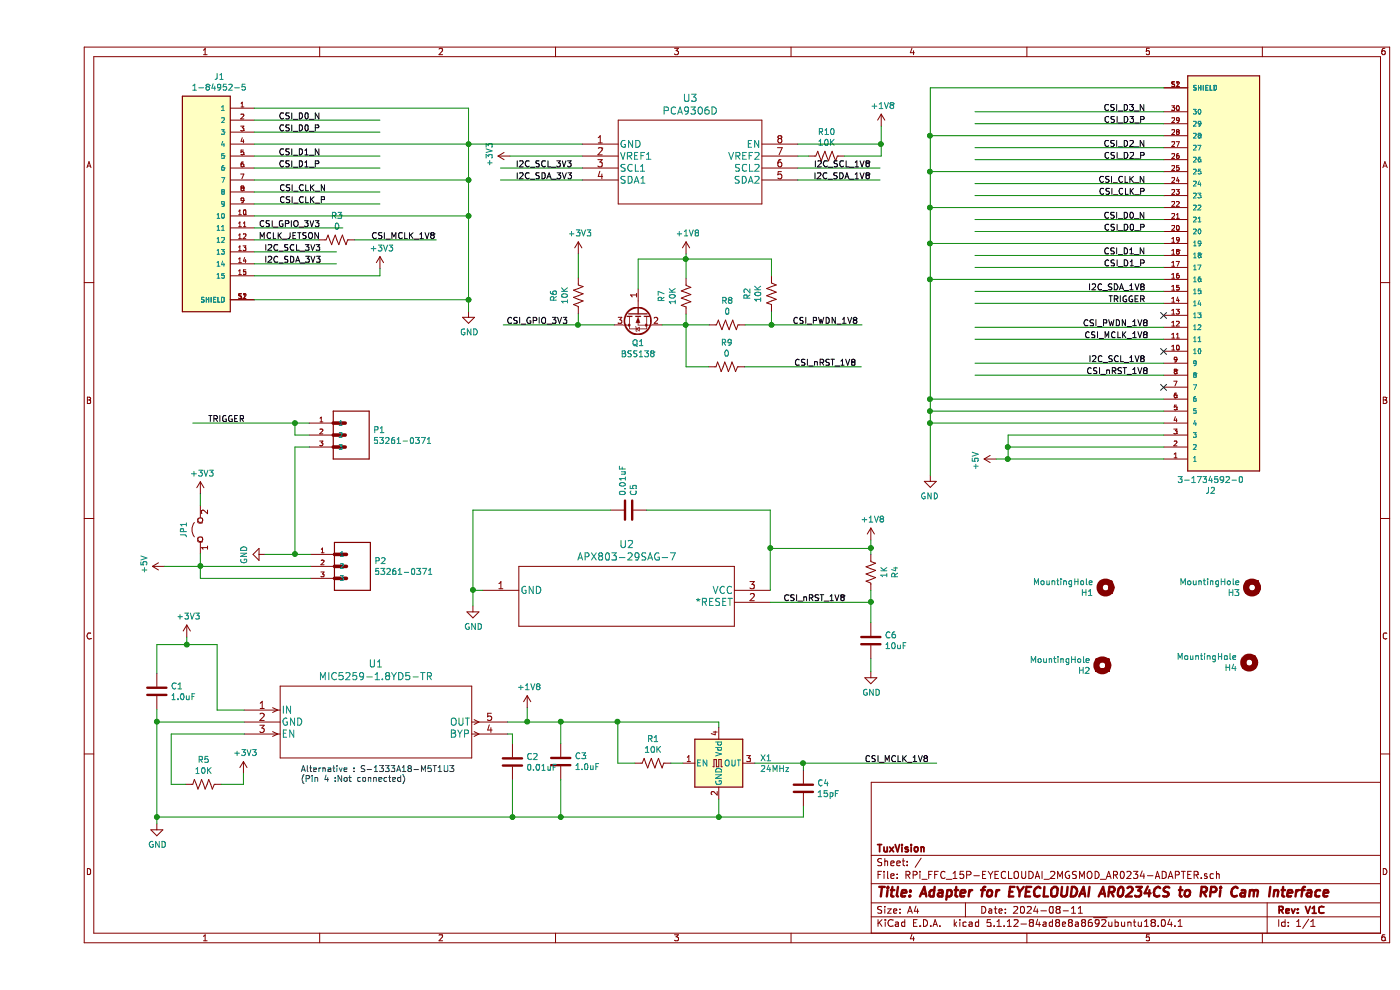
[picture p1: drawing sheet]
EESchema Schematic File Version 4
EELAYER 30 0
EELAYER END
$Descr A4 11693 8268
encoding utf-8
Sheet 1 1
Title "Adapter for EYECLOUDAI AR0234CS to RPi Cam Interface"
Date "2024-08-11"
Rev "V1C"
Comp "TuxVision"
Comment1 ""
Comment2 ""
Comment3 ""
Comment4 ""
$EndDescr
Text Label 2020 1605 0    50   ~ 0
CSI_CLK_N
Text Label 2020 1705 0    50   ~ 0
CSI_CLK_P
$Comp
L Mechanical:MountingHole H1
U 1 1
P 8925 4910
F 0 "H1" H 9025 4956 50  0000 L CNN
F 1 "MountingHole" H 9025 4865 50  0000 L CNN
F 2 "MountingHole:MountingHole_2.2mm_M2_Pad" H 8925 4910 50  0001 C CNN
F 3 "~" H 8925 4910 50  0001 C CNN
	1    8925 4910
	-1   0    0    1   
$EndComp
$Comp
L Mechanical:MountingHole H2
U 1 1
P 8900 5560
F 0 "H2" H 9000 5606 50  0000 L CNN
F 1 "MountingHole" H 9000 5515 50  0000 L CNN
F 2 "MountingHole:MountingHole_2.2mm_M2_Pad" H 8900 5560 50  0001 C CNN
F 3 "~" H 8900 5560 50  0001 C CNN
	1    8900 5560
	-1   0    0    1   
$EndComp
$Comp
L Mechanical:MountingHole H3
U 1 1
P 10150 4910
F 0 "H3" H 10250 4956 50  0000 L CNN
F 1 "MountingHole" H 10250 4865 50  0000 L CNN
F 2 "MountingHole:MountingHole_2.2mm_M2_Pad" H 10150 4910 50  0001 C CNN
F 3 "~" H 10150 4910 50  0001 C CNN
	1    10150 4910
	-1   0    0    1   
$EndComp
$Comp
L Mechanical:MountingHole H4
U 1 1
P 10125 5535
F 0 "H4" H 10225 5581 50  0000 L CNN
F 1 "MountingHole" H 10225 5490 50  0000 L CNN
F 2 "MountingHole:MountingHole_2.2mm_M2_Pad" H 10125 5535 50  0001 C CNN
F 3 "~" H 10125 5535 50  0001 C CNN
	1    10125 5535
	-1   0    0    1   
$EndComp
Wire Wire Line
	2865 1005 1815 1005
Wire Wire Line
	2865 1305 1815 1305
Wire Wire Line
	2865 1405 1815 1405
$Comp
L power:+5V #PWR0108
U 1 1
P 1065 4730
F 0 "#PWR0108" H 1065 4580 50  0001 C CNN
F 1 "+5V" H 1080 4903 50  0000 C CNN
F 2 "" H 1065 4730 50  0001 C CNN
F 3 "" H 1065 4730 50  0001 C CNN
	1    1065 4730
	0    -1   -1   0   
$EndComp
Text Label 2015 1005 0    50   ~ 0
CSI_D0_N
Text Label 2015 1305 0    50   ~ 0
CSI_D1_N
Text Label 2015 1405 0    50   ~ 0
CSI_D1_P
Text Label 1895 2205 0    50   ~ 0
I2C_SDA_3V3
Text Label 1895 2105 0    50   ~ 0
I2C_SCL_3V3
Text Label 2015 1105 0    50   ~ 0
CSI_D0_P
Wire Wire Line
	2865 1105 1815 1105
$Comp
L power:GND #PWR0119
U 1 1
P 7460 3970
F 0 "#PWR0119" H 7460 3720 50  0001 C CNN
F 1 "GND" H 7465 3797 50  0000 C CNN
F 2 "" H 7460 3970 50  0001 C CNN
F 3 "" H 7460 3970 50  0001 C CNN
	1    7460 3970
	-1   0    0    -1  
$EndComp
Wire Wire Line
	9410 1635 7835 1635
Wire Wire Line
	9410 1535 7835 1535
Wire Wire Line
	9410 1035 7835 1035
Wire Wire Line
	9410 935  7835 935 
Wire Wire Line
	9410 1335 7835 1335
Wire Wire Line
	9410 1235 7835 1235
Wire Wire Line
	9410 2235 7835 2235
Wire Wire Line
	9410 2135 7835 2135
Wire Wire Line
	9410 1935 7835 1935
Wire Wire Line
	9410 2435 7835 2435
Wire Wire Line
	9410 2835 7835 2835
Wire Wire Line
	9410 3135 7835 3135
Wire Wire Line
	9410 2735 7835 2735
Text Label 9260 2535 2    50   ~ 0
TRIGGER
Text Label 9260 3035 2    50   ~ 0
I2C_SCL_1V8
Text Label 9260 2435 2    50   ~ 0
I2C_SDA_1V8
Text Label 9260 1935 2    50   ~ 0
CSI_D0_P
Text Label 9260 2135 2    50   ~ 0
CSI_D1_N
Text Label 9260 2235 2    50   ~ 0
CSI_D1_P
Text Label 9260 1235 2    50   ~ 0
CSI_D2_N
Text Label 9260 1335 2    50   ~ 0
CSI_D2_P
Text Label 9260 935  2    50   ~ 0
CSI_D3_N
Text Label 9260 1035 2    50   ~ 0
CSI_D3_P
Text Label 9260 1535 2    50   ~ 0
CSI_CLK_N
Text Label 9260 1635 2    50   ~ 0
CSI_CLK_P
Text Label 9260 1835 2    50   ~ 0
CSI_D0_N
Wire Wire Line
	9410 1835 7835 1835
NoConn ~ 9410 2635
$Comp
L power:+5V #PWR0104
U 1 1
P 8010 3835
F 0 "#PWR0104" H 8010 3685 50  0001 C CNN
F 1 "+5V" H 8025 4008 50  0000 C CNN
F 2 "" H 8010 3835 50  0001 C CNN
F 3 "" H 8010 3835 50  0001 C CNN
	1    8010 3835
	0    -1   1    0   
$EndComp
Wire Wire Line
	9410 3835 8110 3835
Wire Wire Line
	9410 3635 8110 3635
Wire Wire Line
	8110 3635 8110 3735
Connection ~ 8110 3835
Wire Wire Line
	8110 3835 8010 3835
Wire Wire Line
	9410 3735 8110 3735
Connection ~ 8110 3735
Wire Wire Line
	8110 3735 8110 3835
Wire Wire Line
	9410 3035 7835 3035
NoConn ~ 9410 2935
Wire Wire Line
	9410 1135 7460 1135
Wire Wire Line
	7460 1135 7460 1435
Wire Wire Line
	9410 1435 7460 1435
Connection ~ 7460 1435
Wire Wire Line
	7460 1435 7460 1735
Wire Wire Line
	9410 1735 7460 1735
Connection ~ 7460 1735
Wire Wire Line
	9410 2035 7460 2035
Wire Wire Line
	7460 1735 7460 2035
Connection ~ 7460 2035
Wire Wire Line
	7460 2035 7460 2335
Wire Wire Line
	9410 2335 7460 2335
Connection ~ 7460 2335
Wire Wire Line
	7460 2335 7460 3335
Wire Wire Line
	9410 3335 7460 3335
Connection ~ 7460 3335
Wire Wire Line
	9410 3435 7460 3435
Wire Wire Line
	7460 3335 7460 3435
Connection ~ 7460 3435
Wire Wire Line
	7460 3435 7460 3535
Wire Wire Line
	9410 3535 7460 3535
Connection ~ 7460 3535
Wire Wire Line
	9410 735  7460 735 
Text Label 9285 2835 2    50   ~ 0
CSI_MCLK_1V8
Text Label 9285 3135 2    50   ~ 0
CSI_nRST_1V8
Text Label 9285 2735 2    50   ~ 0
CSI_PWDN_1V8
Text Label 1425 3535 0    50   ~ 0
TRIGGER
$Comp
L 3-1734592-0:3-1734592-0 J2
U 1 1
P 9910 2335
F 0 "J2" H 9803 4102 50  0000 C CNN
F 1 "3-1734592-0" H 9803 4011 50  0000 C CNN
F 2 "footprints:TE_3-1734592-0" H 9910 2335 50  0001 L BNN
F 3 "" H 9910 2335 50  0001 L BNN
F 4 "TE Connectivity" H 9910 2335 50  0001 L BNN "MANUFACTURER"
F 5 "2.05mm" H 9910 2335 50  0001 L BNN "MAXIMUM_PACKAGE_HEIGHT"
F 6 "C" H 9910 2335 50  0001 L BNN "PARTREV"
F 7 "Manufacturer Recommendations" H 9910 2335 50  0001 L BNN "STANDARD"
	1    9910 2335
	1    0    0    1   
$EndComp
$Comp
L power:GND #PWR0101
U 1 1
P 3605 2600
F 0 "#PWR0101" H 3605 2350 50  0001 C CNN
F 1 "GND" H 3610 2427 50  0000 C CNN
F 2 "" H 3605 2600 50  0001 C CNN
F 3 "" H 3605 2600 50  0001 C CNN
	1    3605 2600
	1    0    0    -1  
$EndComp
Wire Wire Line
	3605 905  1815 905 
Wire Wire Line
	3605 905  3605 1205
Wire Wire Line
	1815 1205 3605 1205
Connection ~ 3605 1205
Wire Wire Line
	3605 1205 3605 1505
Wire Wire Line
	1815 1505 3605 1505
Connection ~ 3605 1505
Wire Wire Line
	3605 1505 3605 1805
Wire Wire Line
	1815 1805 3605 1805
Connection ~ 3605 1805
Connection ~ 3605 2505
Wire Wire Line
	3605 2505 3605 2600
$Comp
L power:+3V3 #PWR0102
U 1 1
P 2865 2245
F 0 "#PWR0102" H 2865 2095 50  0001 C CNN
F 1 "+3V3" H 2880 2418 50  0000 C CNN
F 2 "" H 2865 2245 50  0001 C CNN
F 3 "" H 2865 2245 50  0001 C CNN
	1    2865 2245
	1    0    0    -1  
$EndComp
$Comp
L power:GND #PWR0103
U 1 1
P 1905 4630
F 0 "#PWR0103" H 1905 4380 50  0001 C CNN
F 1 "GND" H 1910 4457 50  0000 C CNN
F 2 "" H 1905 4630 50  0001 C CNN
F 3 "" H 1905 4630 50  0001 C CNN
	1    1905 4630
	0    1    1    0   
$EndComp
Wire Wire Line
	2285 4630 2155 4630
Wire Wire Line
	1065 4730 1365 4730
$Comp
L power:+3V3 #PWR0105
U 1 1
P 1365 4125
F 0 "#PWR0105" H 1365 3975 50  0001 C CNN
F 1 "+3V3" H 1380 4298 50  0000 C CNN
F 2 "" H 1365 4125 50  0001 C CNN
F 3 "" H 1365 4125 50  0001 C CNN
	1    1365 4125
	1    0    0    -1  
$EndComp
$Comp
L Jumper:Jumper_2_Open JP1
U 1 1
P 1365 4425
F 0 "JP1" H 1365 4568 50  0000 C CNN
F 1 "Jumper_3V3" H 1365 4569 50  0001 C CNN
F 2 "Jumper:SolderJumper-2_P1.3mm_Open_RoundedPad1.0x1.5mm" H 1365 4425 50  0001 C CNN
F 3 "~" H 1365 4425 50  0001 C CNN
	1    1365 4425
	0    -1   -1   0   
$EndComp
Wire Wire Line
	1365 4625 1365 4730
Connection ~ 1365 4730
Wire Wire Line
	1365 4730 2285 4730
Wire Wire Line
	1365 4225 1365 4125
Text Label 2790 2005 0    50   ~ 0
CSI_MCLK_1V8
Wire Wire Line
	2275 3635 2155 3635
Wire Wire Line
	2285 4830 1365 4830
Wire Wire Line
	1365 4830 1365 4730
Wire Wire Line
	1815 2505 3605 2505
Wire Wire Line
	7460 3535 7460 3970
Wire Wire Line
	7460 1135 7460 735 
Connection ~ 7460 1135
$Comp
L MIC5259-x.xBD5:MIC5259-2.8YD5-TR U1
U 1 1
P 1730 5930
F 0 "U1" H 2830 6318 60  0000 C CNN
F 1 "MIC5259-1.8YD5-TR" H 2830 6212 60  0000 C CNN
F 2 "footprints:MIC5259-2.8YD5-TR" H 2830 6170 60  0001 C CNN
F 3 "" H 1730 5930 60  0000 C CNN
	1    1730 5930
	1    0    0    -1  
$EndComp
Wire Wire Line
	1505 5930 1730 5930
$Comp
L power:GND #PWR0107
U 1 1
P 1000 6880
F 0 "#PWR0107" H 1000 6630 50  0001 C CNN
F 1 "GND" H 1005 6707 50  0000 C CNN
F 2 "" H 1000 6880 50  0001 C CNN
F 3 "" H 1000 6880 50  0001 C CNN
	1    1000 6880
	1    0    0    -1  
$EndComp
Wire Wire Line
	1730 6030 1000 6030
Wire Wire Line
	1000 6030 1000 6825
Wire Wire Line
	1120 6130 1730 6130
$Comp
L APX803-29SAG-7:APX803-29SAG-7 U2
U 1 1
P 3725 4930
F 0 "U2" H 4925 5317 60  0000 C CNN
F 1 "APX803-29SAG-7" H 4925 5211 60  0000 C CNN
F 2 "footprints:APX803-29SAG-7" H 4925 5170 60  0001 C CNN
F 3 "" H 3725 4930 60  0000 C CNN
	1    3725 4930
	1    0    0    -1  
$EndComp
$Comp
L power:GND #PWR0106
U 1 1
P 3640 5060
F 0 "#PWR0106" H 3640 4810 50  0001 C CNN
F 1 "GND" H 3645 4887 50  0000 C CNN
F 2 "" H 3640 5060 50  0001 C CNN
F 3 "" H 3640 5060 50  0001 C CNN
	1    3640 5060
	1    0    0    -1  
$EndComp
$Comp
L power:+1V8 #PWR0109
U 1 1
P 4095 5910
F 0 "#PWR0109" H 4095 5760 50  0001 C CNN
F 1 "+1V8" H 4110 6083 50  0000 C CNN
F 2 "" H 4095 5910 50  0001 C CNN
F 3 "" H 4095 5910 50  0001 C CNN
	1    4095 5910
	1    0    0    -1  
$EndComp
Wire Wire Line
	3930 6030 4095 6030
Wire Wire Line
	4095 6030 4095 5910
Text Label 6755 5030 2    50   ~ 0
CSI_nRST_1V8
$Comp
L Oscillator:TXC-7C X1
U 1 1
P 5695 6375
F 0 "X1" H 6039 6421 50  0000 L CNN
F 1 "24MHz" H 6039 6330 50  0000 L CNN
F 2 "Oscillator:Oscillator_SMD_TXC_7C-4Pin_5.0x3.2mm" H 6395 6025 50  0001 C CNN
F 3 "http://www.txccorp.com/download/products/osc/7C_o.pdf" H 5595 6375 50  0001 C CNN
	1    5695 6375
	1    0    0    -1  
$EndComp
$Comp
L Device:C C1
U 1 1
P 1000 5775
F 0 "C1" H 1115 5821 50  0000 L CNN
F 1 "1.0uF" H 1115 5730 50  0000 L CNN
F 2 "Capacitor_SMD:C_0603_1608Metric_Pad1.08x0.95mm_HandSolder" H 1038 5625 50  0001 C CNN
F 3 "~" H 1000 5775 50  0001 C CNN
	1    1000 5775
	1    0    0    -1  
$EndComp
Wire Wire Line
	1000 6030 1000 5925
Connection ~ 1000 6030
Wire Wire Line
	1000 5625 1000 5385
$Comp
L Device:C C3
U 1 1
P 4375 6360
F 0 "C3" H 4490 6406 50  0000 L CNN
F 1 "1.0uF" H 4490 6315 50  0000 L CNN
F 2 "Capacitor_SMD:C_0603_1608Metric_Pad1.08x0.95mm_HandSolder" H 4413 6210 50  0001 C CNN
F 3 "~" H 4375 6360 50  0001 C CNN
	1    4375 6360
	1    0    0    -1  
$EndComp
$Comp
L Device:C C2
U 1 1
P 3970 6365
F 0 "C2" H 4085 6411 50  0000 L CNN
F 1 "0.01uF" H 4085 6320 50  0000 L CNN
F 2 "Capacitor_SMD:C_0603_1608Metric_Pad1.08x0.95mm_HandSolder" H 4008 6215 50  0001 C CNN
F 3 "~" H 3970 6365 50  0001 C CNN
	1    3970 6365
	1    0    0    -1  
$EndComp
Wire Wire Line
	4375 6030 4375 6210
Connection ~ 4095 6030
Wire Wire Line
	4375 6825 4375 6510
Connection ~ 1000 6825
Wire Wire Line
	1000 6825 1000 6880
Wire Wire Line
	1000 6825 3970 6825
Wire Wire Line
	3930 6130 3970 6130
Wire Wire Line
	3970 6130 3970 6215
Wire Wire Line
	3970 6515 3970 6825
Connection ~ 3970 6825
Wire Wire Line
	3970 6825 4375 6825
Wire Wire Line
	5695 6030 5695 6075
Connection ~ 4375 6825
$Comp
L Device:C C6
U 1 1
P 6965 5350
F 0 "C6" H 7080 5396 50  0000 L CNN
F 1 "10uF" H 7080 5305 50  0000 L CNN
F 2 "Capacitor_SMD:C_0603_1608Metric_Pad1.08x0.95mm_HandSolder" H 7003 5200 50  0001 C CNN
F 3 "~" H 6965 5350 50  0001 C CNN
	1    6965 5350
	1    0    0    -1  
$EndComp
$Comp
L power:GND #PWR0112
U 1 1
P 6965 5610
F 0 "#PWR0112" H 6965 5360 50  0001 C CNN
F 1 "GND" H 6970 5437 50  0000 C CNN
F 2 "" H 6965 5610 50  0001 C CNN
F 3 "" H 6965 5610 50  0001 C CNN
	1    6965 5610
	1    0    0    -1  
$EndComp
Wire Wire Line
	6965 5500 6965 5610
$Comp
L Device:R_US R1
U 1 1
P 5145 6375
F 0 "R1" V 4940 6375 50  0000 C CNN
F 1 "10K" V 5031 6375 50  0000 C CNN
F 2 "Resistor_SMD:R_0603_1608Metric_Pad0.98x0.95mm_HandSolder" V 5185 6365 50  0001 C CNN
F 3 "~" H 5145 6375 50  0001 C CNN
	1    5145 6375
	0    1    1    0   
$EndComp
Wire Wire Line
	5395 6375 5295 6375
Wire Wire Line
	4850 6375 4850 6030
Connection ~ 4850 6030
Wire Wire Line
	4850 6030 5695 6030
Text Label 7450 6375 2    50   ~ 0
CSI_MCLK_1V8
Wire Wire Line
	1815 2105 2500 2105
Wire Wire Line
	1815 2205 2500 2205
Wire Wire Line
	1815 2005 2355 2005
Wire Wire Line
	2865 1605 1815 1605
Wire Wire Line
	2865 1705 1815 1705
$Comp
L Device:R_US R4
U 1 1
P 6965 4780
F 0 "R4" V 6760 4780 50  0000 C CNN
F 1 "1K" V 6851 4780 50  0000 C CNN
F 2 "Resistor_SMD:R_0603_1608Metric_Pad0.98x0.95mm_HandSolder" V 7005 4770 50  0001 C CNN
F 3 "~" H 6965 4780 50  0001 C CNN
	1    6965 4780
	-1   0    0    1   
$EndComp
Wire Wire Line
	6965 4930 6965 5030
Connection ~ 6965 5030
Wire Wire Line
	6965 5030 6965 5200
Wire Wire Line
	4850 6375 4995 6375
Text Notes 2200 6540 0    50   ~ 0
Alternative : S-1333A18-M5T1U3\n(Pin 4 :Not connected)
NoConn ~ 9410 3235
Wire Wire Line
	7835 2535 9410 2535
Text Label 1850 1905 0    50   ~ 0
CSI_GPIO_3V3
Wire Wire Line
	1815 1905 2555 1905
Wire Wire Line
	2655 2005 3335 2005
$Comp
L 53261-0371:53261-0371 P2
U 1 1
P 2485 4730
F 0 "P2" H 2815 4776 50  0000 L CNN
F 1 "53261-0371" H 2815 4685 50  0000 L CNN
F 2 "footprints:MOLEX_53261-0371" H 2485 4730 50  0001 L BNN
F 3 "" H 2485 4730 50  0001 L BNN
F 4 "MOLEX" H 2485 4730 50  0001 L BNN "MANUFACTURER"
	1    2485 4730
	1    0    0    -1  
$EndComp
$Comp
L 53261-0371:53261-0371 P1
U 1 1
P 2475 3635
F 0 "P1" H 2805 3681 50  0000 L CNN
F 1 "53261-0371" H 2805 3590 50  0000 L CNN
F 2 "footprints:MOLEX_53261-0371" H 2475 3635 50  0001 L BNN
F 3 "" H 2475 3635 50  0001 L BNN
F 4 "MOLEX" H 2475 3635 50  0001 L BNN "MANUFACTURER"
	1    2475 3635
	1    0    0    -1  
$EndComp
NoConn ~ 4000 -205
NoConn ~ 5210 -1420
$Comp
L 1-84952-5:1-84952-5 J1
U 1 1
P 1415 1705
F 0 "J1" H 1308 2772 50  0000 C CNN
F 1 "1-84952-5" H 1308 2681 50  0000 C CNN
F 2 "footprints:TE_1-84952-5" H 1415 1705 50  0001 L BNN
F 3 "" H 1415 1705 50  0001 L BNN
F 4 "1-84952-5" H 1415 1705 50  0001 L BNN "Comment"
F 5 "A101391TR-ND" H 1415 1705 50  0001 L BNN "DigiKey_Part_Number"
F 6 "TE Connectivity" H 1415 1705 50  0001 L BNN "MF"
F 7 "2.74  mm" H 1415 1705 50  0001 L BNN "MAXIMUM_PACKAGE_HEIGHT"
F 8 "None" H 1415 1705 50  0001 L BNN "Package"
F 9 "https://www.snapeda.com/parts/1-84952-5/TE+Connectivity+AMP+Connectors/view-part/?ref=eda" H 1415 1705 50  0001 L BNN "Check_prices"
F 10 "Manufacturer Recommendations" H 1415 1705 50  0001 L BNN "STANDARD"
F 11 "A4" H 1415 1705 50  0001 L BNN "PARTREV"
F 12 "https://www.snapeda.com/parts/1-84952-5/TE+Connectivity+AMP+Connectors/view-part/?ref=snap" H 1415 1705 50  0001 L BNN "SnapEDA_Link"
F 13 "1-84952-5" H 1415 1705 50  0001 L BNN "MP"
F 14 "https://www.snapeda.com/api/url_track_click_mouser/?unipart_id=817662&manufacturer=TE Connectivity&part_name=1-84952-5&search_term=None" H 1415 1705 50  0001 L BNN "Purchase-URL"
F 15 "Compliant" H 1415 1705 50  0001 L BNN "EU_RoHS_Compliance"
F 16 "\\nConn FPC Connector SKT 15 POS 1mm Solder RA SMD T/R\\n" H 1415 1705 50  0001 L BNN "Description"
F 17 "TE Connectivity" H 1415 1705 50  0001 L BNN "MANUFACTURER"
	1    1415 1705
	-1   0    0    -1  
$EndComp
$Comp
L PCA9306D:PCA9306D_118 U3
U 1 1
P 4555 1205
F 0 "U3" H 5455 1592 60  0000 C CNN
F 1 "PCA9306D" H 5455 1486 60  0000 C CNN
F 2 "footprints:PCA9306D" H 5455 1445 60  0001 C CNN
F 3 "" H 4555 1205 60  0000 C CNN
	1    4555 1205
	1    0    0    -1  
$EndComp
Wire Wire Line
	4555 1205 3605 1205
Wire Wire Line
	3870 1405 4555 1405
Wire Wire Line
	3870 1505 4555 1505
Text Label 3995 1405 0    50   ~ 0
I2C_SCL_3V3
Text Label 3995 1505 0    50   ~ 0
I2C_SDA_3V3
Wire Wire Line
	6355 1405 7040 1405
Wire Wire Line
	6355 1505 7040 1505
Text Label 6965 1405 2    50   ~ 0
I2C_SCL_1V8
Text Label 6965 1505 2    50   ~ 0
I2C_SDA_1V8
Wire Wire Line
	6355 1205 7050 1205
$Comp
L power:+1V8 #PWR0110
U 1 1
P 7050 1055
F 0 "#PWR0110" H 7050 905 50  0001 C CNN
F 1 "+1V8" H 7065 1228 50  0000 C CNN
F 2 "" H 7050 1055 50  0001 C CNN
F 3 "" H 7050 1055 50  0001 C CNN
	1    7050 1055
	1    0    0    -1  
$EndComp
Wire Wire Line
	7050 1205 7050 1055
$Comp
L Device:R_US R10
U 1 1
P 6595 1305
F 0 "R10" V 6390 1305 50  0000 C CNN
F 1 "10K" V 6481 1305 50  0000 C CNN
F 2 "Resistor_SMD:R_0603_1608Metric_Pad0.98x0.95mm_HandSolder" V 6635 1295 50  0001 C CNN
F 3 "~" H 6595 1305 50  0001 C CNN
	1    6595 1305
	0    1    1    0   
$EndComp
Wire Wire Line
	6355 1305 6445 1305
Wire Wire Line
	6745 1305 7050 1305
Wire Wire Line
	7050 1305 7050 1205
Connection ~ 7050 1205
$Comp
L power:+3V3 #PWR0113
U 1 1
P 3950 1305
F 0 "#PWR0113" H 3950 1155 50  0001 C CNN
F 1 "+3V3" H 3965 1478 50  0000 C CNN
F 2 "" H 3950 1305 50  0001 C CNN
F 3 "" H 3950 1305 50  0001 C CNN
	1    3950 1305
	0    -1   -1   0   
$EndComp
Wire Wire Line
	3950 1305 4555 1305
Wire Wire Line
	1000 5385 1250 5385
Wire Wire Line
	1505 5385 1505 5930
$Comp
L power:+3V3 #PWR0111
U 1 1
P 1250 5320
F 0 "#PWR0111" H 1250 5170 50  0001 C CNN
F 1 "+3V3" H 1265 5493 50  0000 C CNN
F 2 "" H 1250 5320 50  0001 C CNN
F 3 "" H 1250 5320 50  0001 C CNN
	1    1250 5320
	1    0    0    -1  
$EndComp
Wire Wire Line
	1250 5320 1250 5385
Connection ~ 1250 5385
Wire Wire Line
	1250 5385 1505 5385
Wire Wire Line
	3605 1805 3605 2505
$Comp
L Transistor_FET:BSS138 Q1
U 1 1
P 5020 2615
F 0 "Q1" V 5269 2615 50  0000 C CNN
F 1 "BSS138" V 5360 2615 50  0000 C CNN
F 2 "Package_TO_SOT_SMD:SOT-23" H 5220 2540 50  0001 L CIN
F 3 "https://www.onsemi.com/pub/Collateral/BSS138-D.PDF" H 5020 2615 50  0001 L CNN
	1    5020 2615
	0    -1   1    0   
$EndComp
$Comp
L Device:R_US R6
U 1 1
P 4520 2470
F 0 "R6" V 4315 2470 50  0000 C CNN
F 1 "10K" V 4406 2470 50  0000 C CNN
F 2 "Resistor_SMD:R_0603_1608Metric_Pad0.98x0.95mm_HandSolder" V 4560 2460 50  0001 C CNN
F 3 "~" H 4520 2470 50  0001 C CNN
	1    4520 2470
	1    0    0    -1  
$EndComp
$Comp
L power:+3V3 #PWR0114
U 1 1
P 4520 2120
F 0 "#PWR0114" H 4520 1970 50  0001 C CNN
F 1 "+3V3" H 4535 2293 50  0000 C CNN
F 2 "" H 4520 2120 50  0001 C CNN
F 3 "" H 4520 2120 50  0001 C CNN
	1    4520 2120
	1    0    0    -1  
$EndComp
Wire Wire Line
	4520 2120 4520 2320
Wire Wire Line
	4520 2620 4520 2715
Wire Wire Line
	3895 2715 4520 2715
Connection ~ 4520 2715
Wire Wire Line
	4520 2715 4820 2715
$Comp
L Device:R_US R7
U 1 1
P 5420 2475
F 0 "R7" V 5215 2475 50  0000 C CNN
F 1 "10K" V 5306 2475 50  0000 C CNN
F 2 "Resistor_SMD:R_0603_1608Metric_Pad0.98x0.95mm_HandSolder" V 5460 2465 50  0001 C CNN
F 3 "~" H 5420 2475 50  0001 C CNN
	1    5420 2475
	1    0    0    -1  
$EndComp
Wire Wire Line
	5420 2625 5420 2715
Wire Wire Line
	5420 2325 5420 2165
Wire Wire Line
	5020 2165 5020 2415
$Comp
L power:+1V8 #PWR0115
U 1 1
P 5420 2120
F 0 "#PWR0115" H 5420 1970 50  0001 C CNN
F 1 "+1V8" H 5435 2293 50  0000 C CNN
F 2 "" H 5420 2120 50  0001 C CNN
F 3 "" H 5420 2120 50  0001 C CNN
	1    5420 2120
	1    0    0    -1  
$EndComp
Wire Wire Line
	5420 2120 5420 2165
Wire Wire Line
	5220 2715 5420 2715
Connection ~ 5420 2165
Wire Wire Line
	5020 2165 5420 2165
Text Label 3920 2715 0    50   ~ 0
CSI_GPIO_3V3
Text Label 6860 2715 2    50   ~ 0
CSI_PWDN_1V8
Wire Wire Line
	2865 2245 2865 2305
Wire Wire Line
	1815 2305 2865 2305
Text Label 1850 2005 0    50   ~ 0
MCLK_JETSON
Wire Wire Line
	4095 6030 4375 6030
Wire Wire Line
	4375 6030 4850 6030
Connection ~ 4375 6030
Wire Wire Line
	5695 6675 5695 6825
Wire Wire Line
	5695 6825 4375 6825
$Comp
L Device:R_US R5
U 1 1
P 1390 6550
F 0 "R5" V 1185 6550 50  0000 C CNN
F 1 "10K" V 1276 6550 50  0000 C CNN
F 2 "Resistor_SMD:R_0603_1608Metric_Pad0.98x0.95mm_HandSolder" V 1430 6540 50  0001 C CNN
F 3 "~" H 1390 6550 50  0001 C CNN
	1    1390 6550
	0    1    1    0   
$EndComp
$Comp
L power:+3V3 #PWR0116
U 1 1
P 1725 6460
F 0 "#PWR0116" H 1725 6310 50  0001 C CNN
F 1 "+3V3" H 1740 6633 50  0000 C CNN
F 2 "" H 1725 6460 50  0001 C CNN
F 3 "" H 1725 6460 50  0001 C CNN
	1    1725 6460
	1    0    0    -1  
$EndComp
Wire Wire Line
	1120 6130 1120 6550
Wire Wire Line
	1120 6550 1240 6550
Wire Wire Line
	1725 6460 1725 6550
Wire Wire Line
	1725 6550 1540 6550
$Comp
L power:+1V8 #PWR0117
U 1 1
P 6965 4510
F 0 "#PWR0117" H 6965 4360 50  0001 C CNN
F 1 "+1V8" H 6980 4683 50  0000 C CNN
F 2 "" H 6965 4510 50  0001 C CNN
F 3 "" H 6965 4510 50  0001 C CNN
	1    6965 4510
	1    0    0    -1  
$EndComp
Wire Wire Line
	6965 4630 6965 4580
$Comp
L Device:C C5
U 1 1
P 4940 4260
F 0 "C5" H 5055 4306 50  0000 L CNN
F 1 "0.01uF" H 5055 4215 50  0000 L CNN
F 2 "Capacitor_SMD:C_0603_1608Metric_Pad1.08x0.95mm_HandSolder" H 4978 4110 50  0001 C CNN
F 3 "~" H 4940 4260 50  0001 C CNN
	1    4940 4260
	0    1    -1   0   
$EndComp
Wire Wire Line
	4790 4260 3640 4260
Wire Wire Line
	5090 4260 6125 4260
Wire Wire Line
	3640 4260 3640 4930
Wire Wire Line
	6125 4930 6125 4580
Wire Wire Line
	6125 5030 6965 5030
Wire Wire Line
	3640 4930 3725 4930
Connection ~ 3640 4930
Wire Wire Line
	3640 4930 3640 5060
Connection ~ 2155 4630
Wire Wire Line
	2155 4630 1905 4630
Wire Wire Line
	2275 3735 2155 3735
Wire Wire Line
	2155 3735 2155 4630
Wire Wire Line
	2155 3635 2155 3535
Connection ~ 2155 3535
Wire Wire Line
	2155 3535 2275 3535
Wire Wire Line
	1300 3535 2155 3535
Wire Wire Line
	6965 4580 6125 4580
Connection ~ 6965 4580
Wire Wire Line
	6965 4580 6965 4510
Connection ~ 6125 4580
Wire Wire Line
	6125 4580 6125 4260
$Comp
L Device:R_US R8
U 1 1
P 5765 2715
F 0 "R8" V 5560 2715 50  0000 C CNN
F 1 "0" V 5651 2715 50  0000 C CNN
F 2 "Resistor_SMD:R_0603_1608Metric_Pad0.98x0.95mm_HandSolder" V 5805 2705 50  0001 C CNN
F 3 "~" H 5765 2715 50  0001 C CNN
	1    5765 2715
	0    1    1    0   
$EndComp
Wire Wire Line
	5420 2715 5615 2715
Connection ~ 5420 2715
Wire Wire Line
	5915 2715 6135 2715
$Comp
L Device:R_US R9
U 1 1
P 5760 3065
F 0 "R9" V 5555 3065 50  0000 C CNN
F 1 "0" V 5646 3065 50  0000 C CNN
F 2 "Resistor_SMD:R_0603_1608Metric_Pad0.98x0.95mm_HandSolder" V 5800 3055 50  0001 C CNN
F 3 "~" H 5760 3065 50  0001 C CNN
	1    5760 3065
	0    1    1    0   
$EndComp
Wire Wire Line
	5910 3065 6885 3065
Wire Wire Line
	5610 3065 5420 3065
Wire Wire Line
	5420 3065 5420 2715
Text Label 6845 3065 2    50   ~ 0
CSI_nRST_1V8
$Comp
L Device:R_US R2
U 1 1
P 6135 2455
F 0 "R2" V 5930 2455 50  0000 C CNN
F 1 "10K" V 6021 2455 50  0000 C CNN
F 2 "Resistor_SMD:R_0603_1608Metric_Pad0.98x0.95mm_HandSolder" V 6175 2445 50  0001 C CNN
F 3 "~" H 6135 2455 50  0001 C CNN
	1    6135 2455
	1    0    0    -1  
$EndComp
Wire Wire Line
	6135 2305 6135 2165
Wire Wire Line
	6135 2165 5420 2165
Wire Wire Line
	6135 2605 6135 2715
Connection ~ 6135 2715
Wire Wire Line
	6135 2715 6890 2715
$Comp
L Device:C C4
U 1 1
P 6400 6585
F 0 "C4" H 6515 6631 50  0000 L CNN
F 1 "15pF" H 6515 6540 50  0000 L CNN
F 2 "Capacitor_SMD:C_0603_1608Metric_Pad1.08x0.95mm_HandSolder" H 6438 6435 50  0001 C CNN
F 3 "~" H 6400 6585 50  0001 C CNN
	1    6400 6585
	1    0    0    -1  
$EndComp
Wire Wire Line
	6400 6435 6400 6375
Wire Wire Line
	5995 6375 6400 6375
Connection ~ 6400 6375
Wire Wire Line
	6400 6375 7515 6375
Wire Wire Line
	5695 6825 6400 6825
Wire Wire Line
	6400 6825 6400 6735
Connection ~ 5695 6825
$Comp
L Device:R_US R3
U 1 1
P 2505 2005
F 0 "R3" V 2300 2005 50  0000 C CNN
F 1 "0" V 2391 2005 50  0000 C CNN
F 2 "Resistor_SMD:R_0603_1608Metric_Pad0.98x0.95mm_HandSolder" V 2545 1995 50  0001 C CNN
F 3 "~" H 2505 2005 50  0001 C CNN
	1    2505 2005
	0    1    1    0   
$EndComp
$EndSCHEMATC
